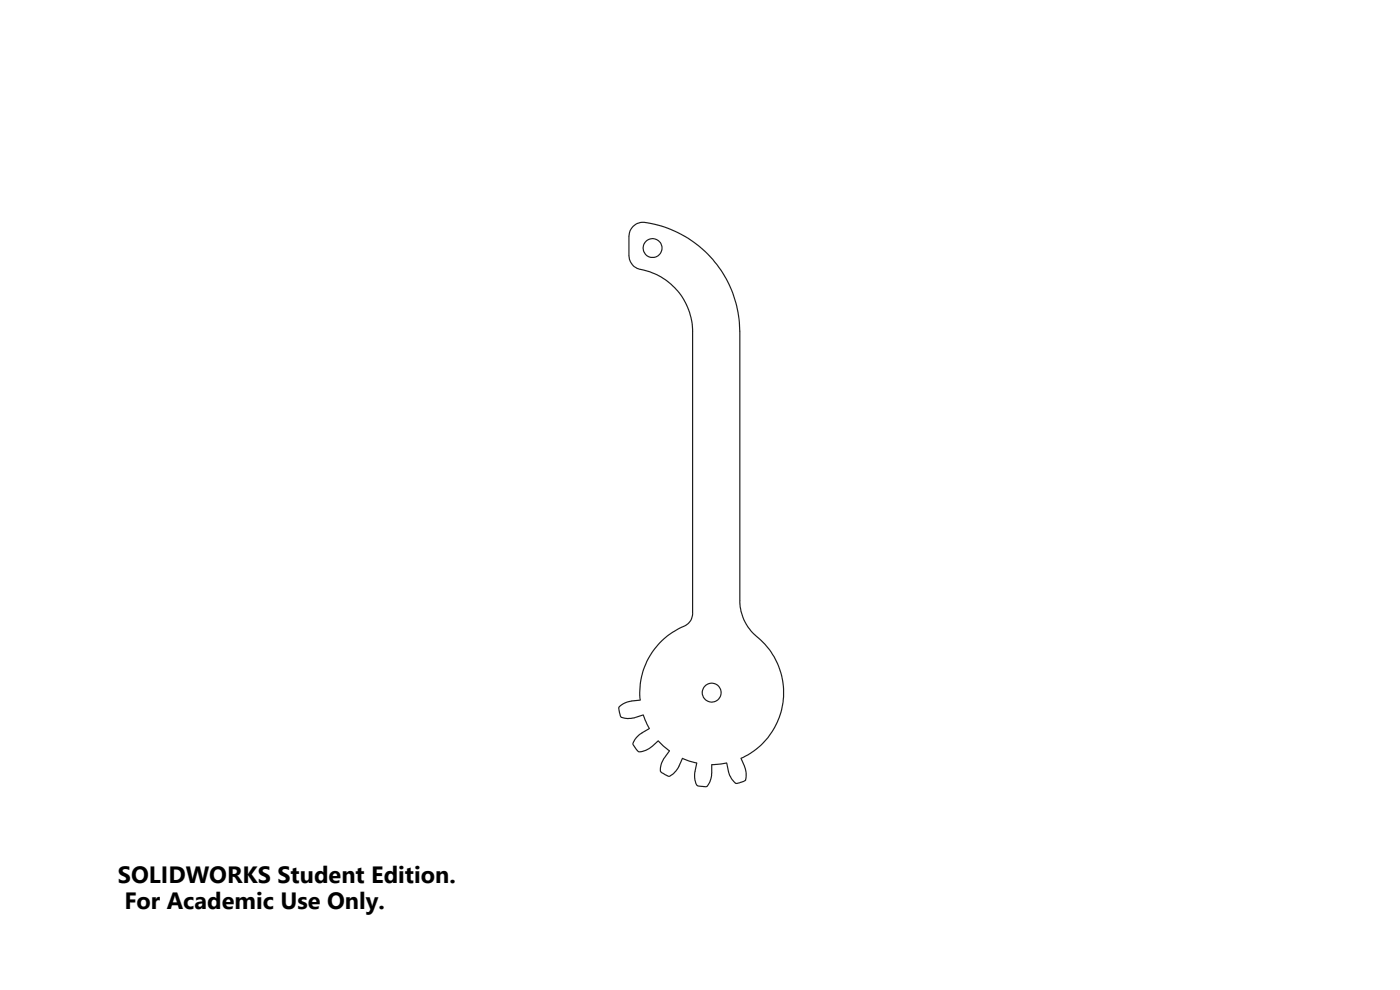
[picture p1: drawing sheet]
<svg xmlns="http://www.w3.org/2000/svg" width="297mm" height="210mm" viewBox="0 0 297 210" stroke-linecap="round" stroke-linejoin="round" font-family="sans-serif">
<g fill="none" stroke="#191924" stroke-width=".25">
<path d="M134.4 48a3.6 3.6 0 0 1 3.9-.6 23.6 23.6 0 0 1 18.7 23v57.4a10.5 10.5 0 0 0 4.5 8 15.3 15.3 0 0 1-4.3 25.1l.8 1.9a3.1 3.1 0 0 1 0 2.8l-1.6 .6-.5-.2a4.7 4.7 0 0 1-1.4-2.5l-.3-1.7-3.2 .4v1.7a3.5 3.5 0 0 1-1.2 3l-1.7-.2-.4-.3a4.7 4.7 0 0 1-.2-2.9l.3-1.7-1.5-.3-1.5-.6-.7 1.5a3.4 3.4 0 0 1-2.3 2.3l-1.6-1.1a3.6 3.6 0 0 1 .8-2.9l1-1.4-2.4-2.1-1.8 1.5-1.1 .6a1.16 1.16 0 0 1-1.9-.6l-.5-.9a3.9 3.9 0 0 1 1.9-2.4l1.6-.9-1.3-2.8-2 .6-1.6 .1a1.19 1.19 0 0 1-1.2-.4l-.4-1.7 .1-.4a4.8 4.8 0 0 1 2.7-1.2l1.7-.2-.1-.5a15.4 15.4 0 0 1 9.9-15.4 2.83 2.83 0 0 0 1.3-2.5v-60.2a13.7 13.7 0 0 0-11.8-13 3.2 3.2 0 0 1-1.7-2.7l.1-4.3a2.75 2.75 0 0 1 .9-1.9z"/>
<circle cx="138.4" cy="52.6" r="2"/>
<circle cx="151" cy="146.9" r="2"/>
</g>
<g font-size="5">
<text x="25" y="187.4">SOLIDWORKS Student Edition.</text>
<text x="26.4" y="192.9">For Academic Use Only.</text>
</g>
</svg>
